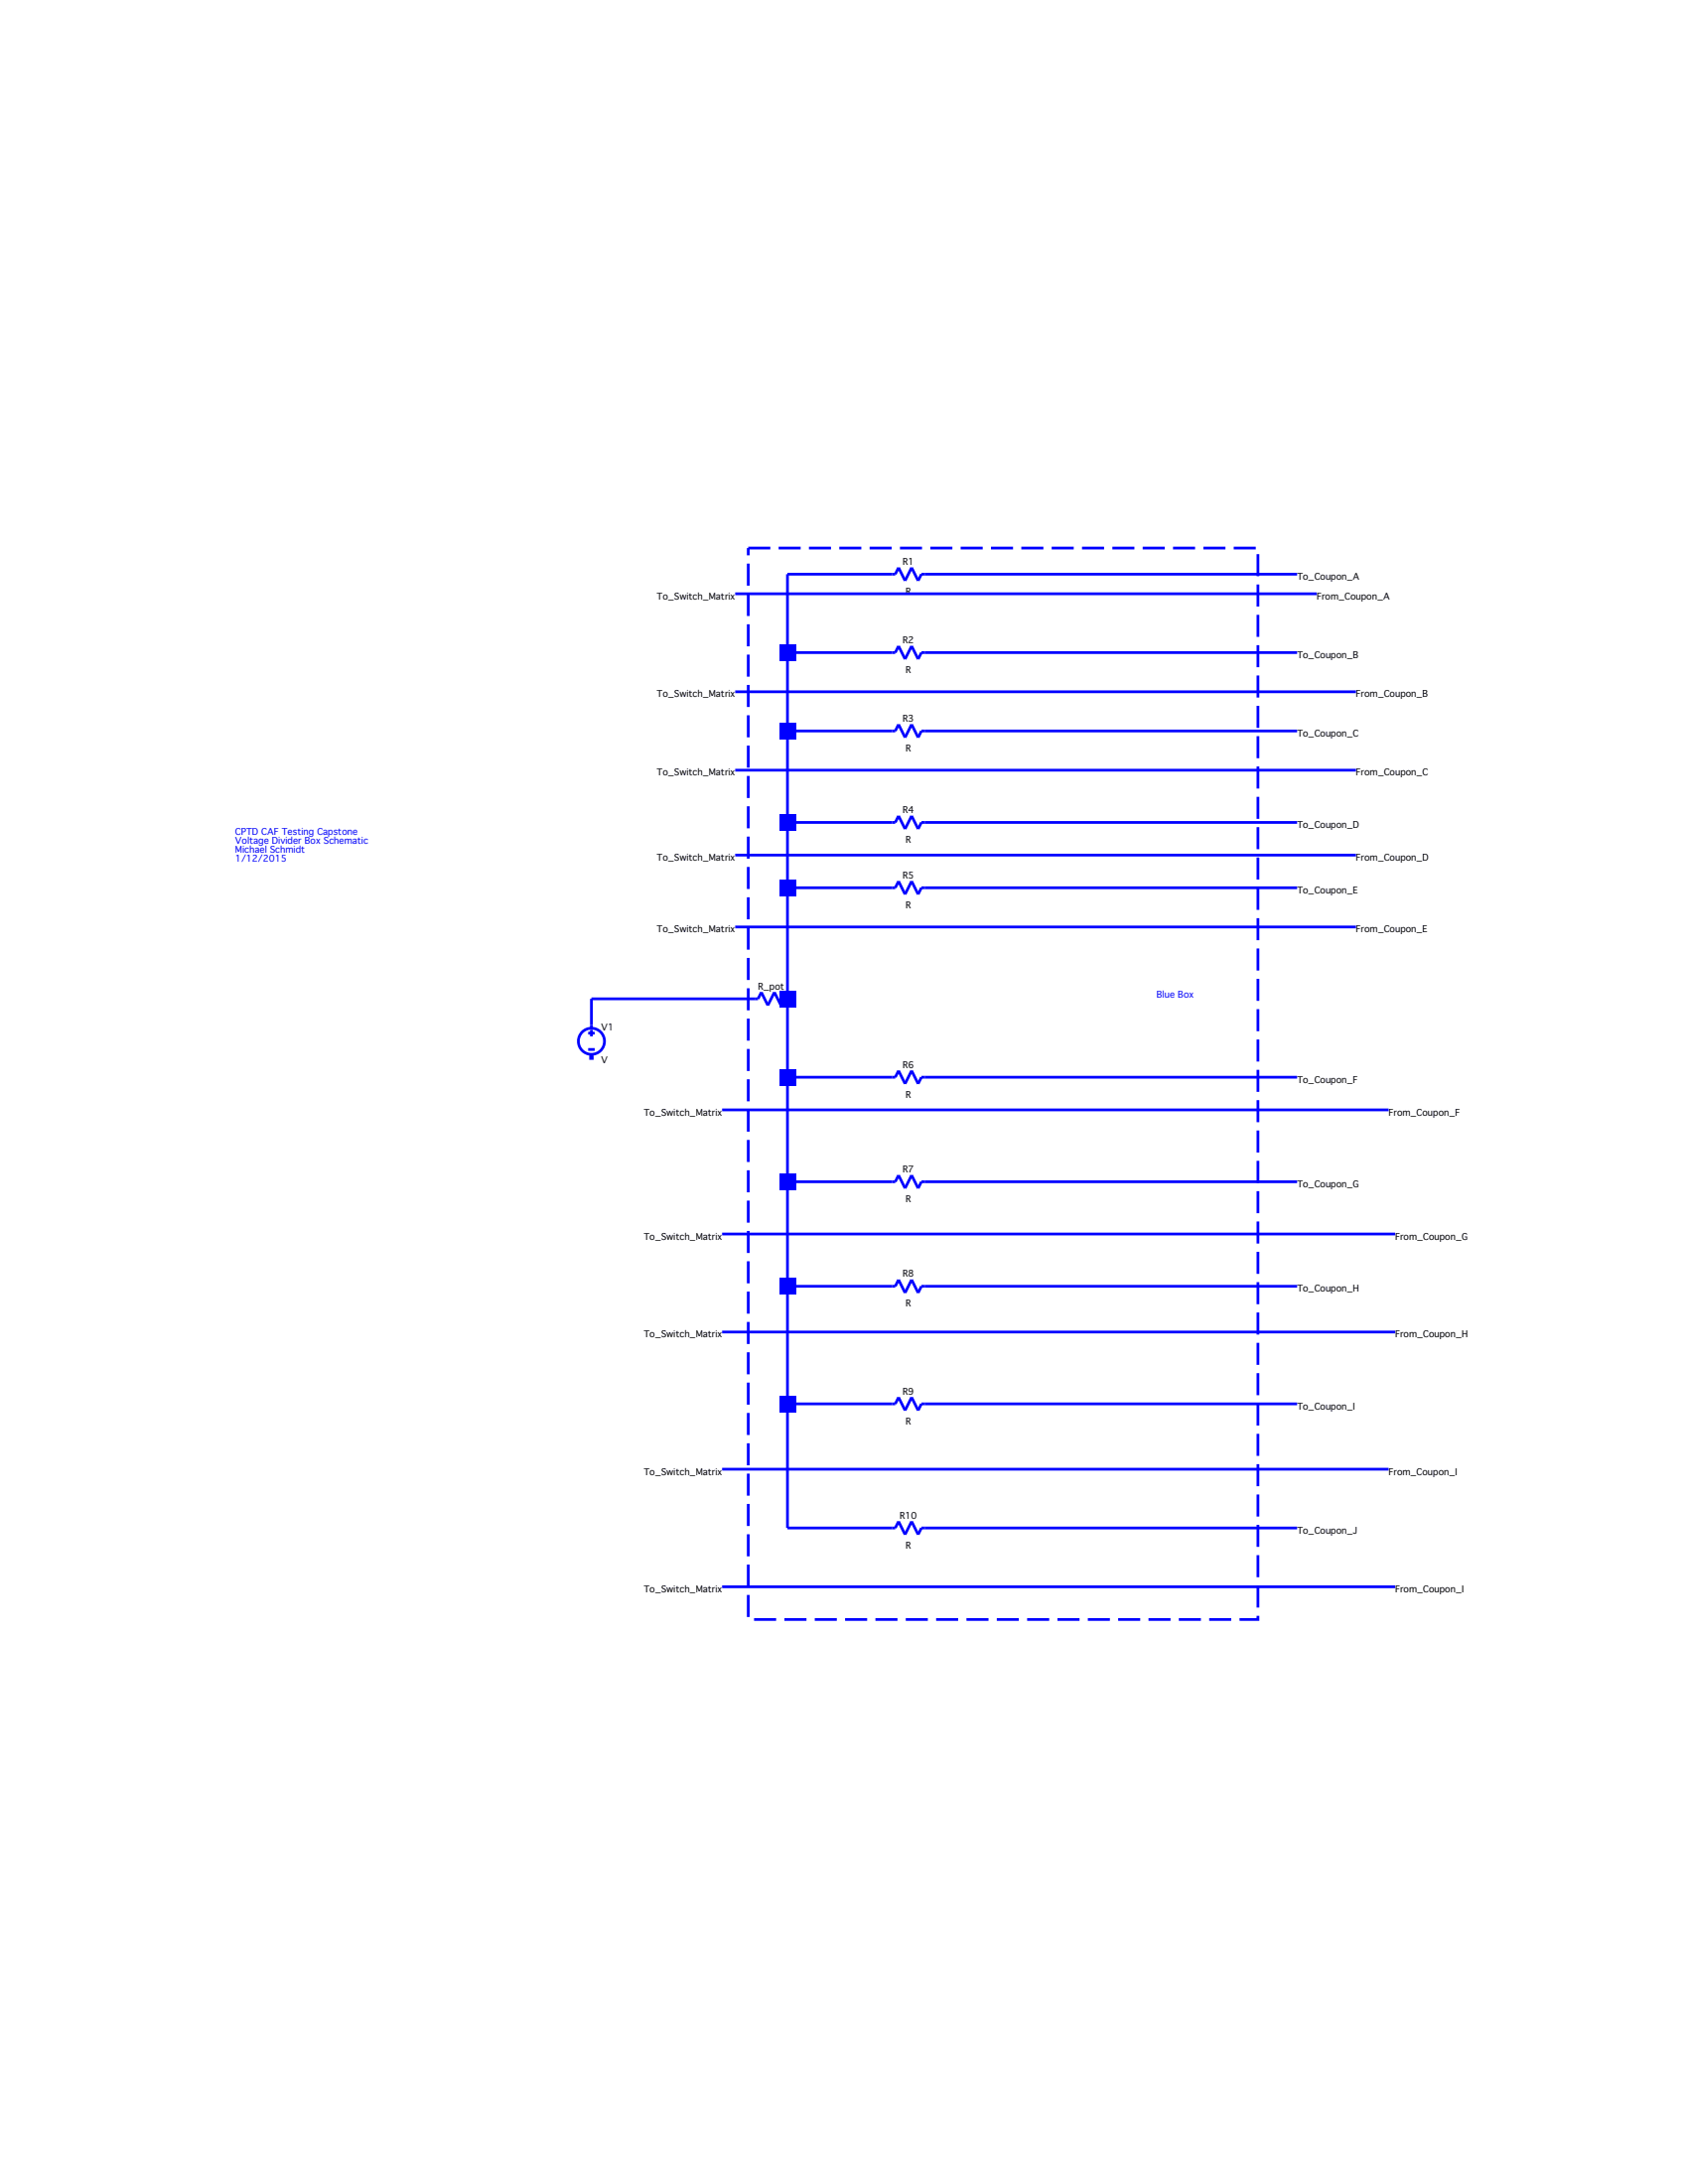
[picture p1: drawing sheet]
Version 4
SHEET 1 1064 988
WIRE -1504 -1824 -1760 -1824
WIRE -512 -1824 -1424 -1824
WIRE -464 -1776 -1888 -1776
WIRE -1760 -1632 -1760 -1824
WIRE -1504 -1632 -1760 -1632
WIRE -512 -1632 -1424 -1632
WIRE -368 -1536 -1888 -1536
WIRE -1760 -1440 -1760 -1632
WIRE -1504 -1440 -1760 -1440
WIRE -512 -1440 -1424 -1440
WIRE -368 -1344 -1888 -1344
WIRE -1760 -1216 -1760 -1440
WIRE -1504 -1216 -1760 -1216
WIRE -512 -1216 -1424 -1216
WIRE -368 -1136 -1888 -1136
WIRE -1760 -1056 -1760 -1216
WIRE -1504 -1056 -1760 -1056
WIRE -512 -1056 -1424 -1056
WIRE -368 -960 -1888 -960
WIRE -1840 -784 -2240 -784
WIRE -1760 -784 -1760 -1056
WIRE -2240 -720 -2240 -784
WIRE -1760 -592 -1760 -784
WIRE -1504 -592 -1760 -592
WIRE -512 -592 -1424 -592
WIRE -288 -512 -1920 -512
WIRE -1760 -336 -1760 -592
WIRE -1504 -336 -1760 -336
WIRE -512 -336 -1424 -336
WIRE -272 -208 -1920 -208
WIRE -1760 -80 -1760 -336
WIRE -1504 -80 -1760 -80
WIRE -512 -80 -1424 -80
WIRE -272 32 -1920 32
WIRE -1760 208 -1760 -80
WIRE -1504 208 -1760 208
WIRE -512 208 -1424 208
WIRE -288 368 -1920 368
WIRE -1760 512 -1760 208
WIRE -1504 512 -1760 512
WIRE -512 512 -1424 512
WIRE -272 656 -1920 656
FLAG -512 -1824 To_Coupon_A
FLAG -512 -1632 To_Coupon_B
FLAG -512 -1440 To_Coupon_C
FLAG -512 -1056 To_Coupon_E
FLAG -512 -592 To_Coupon_F
FLAG -512 -336 To_Coupon_G
FLAG -512 -80 To_Coupon_H
FLAG -512 208 To_Coupon_I
FLAG -512 512 To_Coupon_J
FLAG -512 -1216 To_Coupon_D
FLAG -464 -1776 From_Coupon_A
FLAG -1888 -1776 To_Switch_Matrix
FLAG -368 -1536 From_Coupon_B
FLAG -368 -1344 From_Coupon_C
FLAG -368 -1136 From_Coupon_D
FLAG -368 -960 From_Coupon_E
FLAG -1888 -1536 To_Switch_Matrix
FLAG -1888 -1344 To_Switch_Matrix
FLAG -1888 -1136 To_Switch_Matrix
FLAG -1888 -960 To_Switch_Matrix
FLAG -288 -512 From_Coupon_F
FLAG -272 -208 From_Coupon_G
FLAG -272 32 From_Coupon_H
FLAG -288 368 From_Coupon_I
FLAG -272 656 From_Coupon_I
FLAG -1920 -512 To_Switch_Matrix
FLAG -1920 -208 To_Switch_Matrix
FLAG -1920 32 To_Switch_Matrix
FLAG -1920 368 To_Switch_Matrix
FLAG -1920 656 To_Switch_Matrix
SYMBOL voltage -2240 -736 R0
SYMATTR InstName V1
SYMBOL res -1520 -1808 R270
WINDOW 0 32 56 VTop 2
WINDOW 3 0 56 VBottom 2
SYMATTR InstName R1
SYMBOL res -1520 -1616 R270
WINDOW 0 32 56 VTop 2
WINDOW 3 0 56 VBottom 2
SYMATTR InstName R2
SYMBOL res -1520 -1424 R270
WINDOW 0 32 56 VTop 2
WINDOW 3 0 56 VBottom 2
SYMATTR InstName R3
SYMBOL res -1520 -1200 R270
WINDOW 0 32 56 VTop 2
WINDOW 3 0 56 VBottom 2
SYMATTR InstName R4
SYMBOL res -1520 -1040 R270
WINDOW 0 32 56 VTop 2
WINDOW 3 0 56 VBottom 2
SYMATTR InstName R5
SYMBOL res -1520 -576 R270
WINDOW 0 32 56 VTop 2
WINDOW 3 0 56 VBottom 2
SYMATTR InstName R6
SYMBOL res -1520 -320 R270
WINDOW 0 32 56 VTop 2
WINDOW 3 0 56 VBottom 2
SYMATTR InstName R7
SYMBOL res -1520 -64 R270
WINDOW 0 32 56 VTop 2
WINDOW 3 0 56 VBottom 2
SYMATTR InstName R8
SYMBOL res -1520 224 R270
WINDOW 0 32 56 VTop 2
WINDOW 3 0 56 VBottom 2
SYMATTR InstName R9
SYMBOL res -1520 528 R270
WINDOW 0 32 56 VTop 2
WINDOW 3 0 56 VBottom 2
SYMATTR InstName R10
SYMBOL res -1856 -768 R270
WINDOW 0 32 56 VTop 2
WINDOW 3 4 56 VTop 2
SYMATTR InstName R_pot
SYMATTR Value ""
TEXT -3112 -1200 Left 2 ;CPTD CAF Testing Capstone\nVoltage Divider Box Schematic\nMichael Schmidt\n1/12/2015
TEXT -856 -800 Left 2 ;Blue Box
RECTANGLE Normal -608 736 -1856 -1888 1
